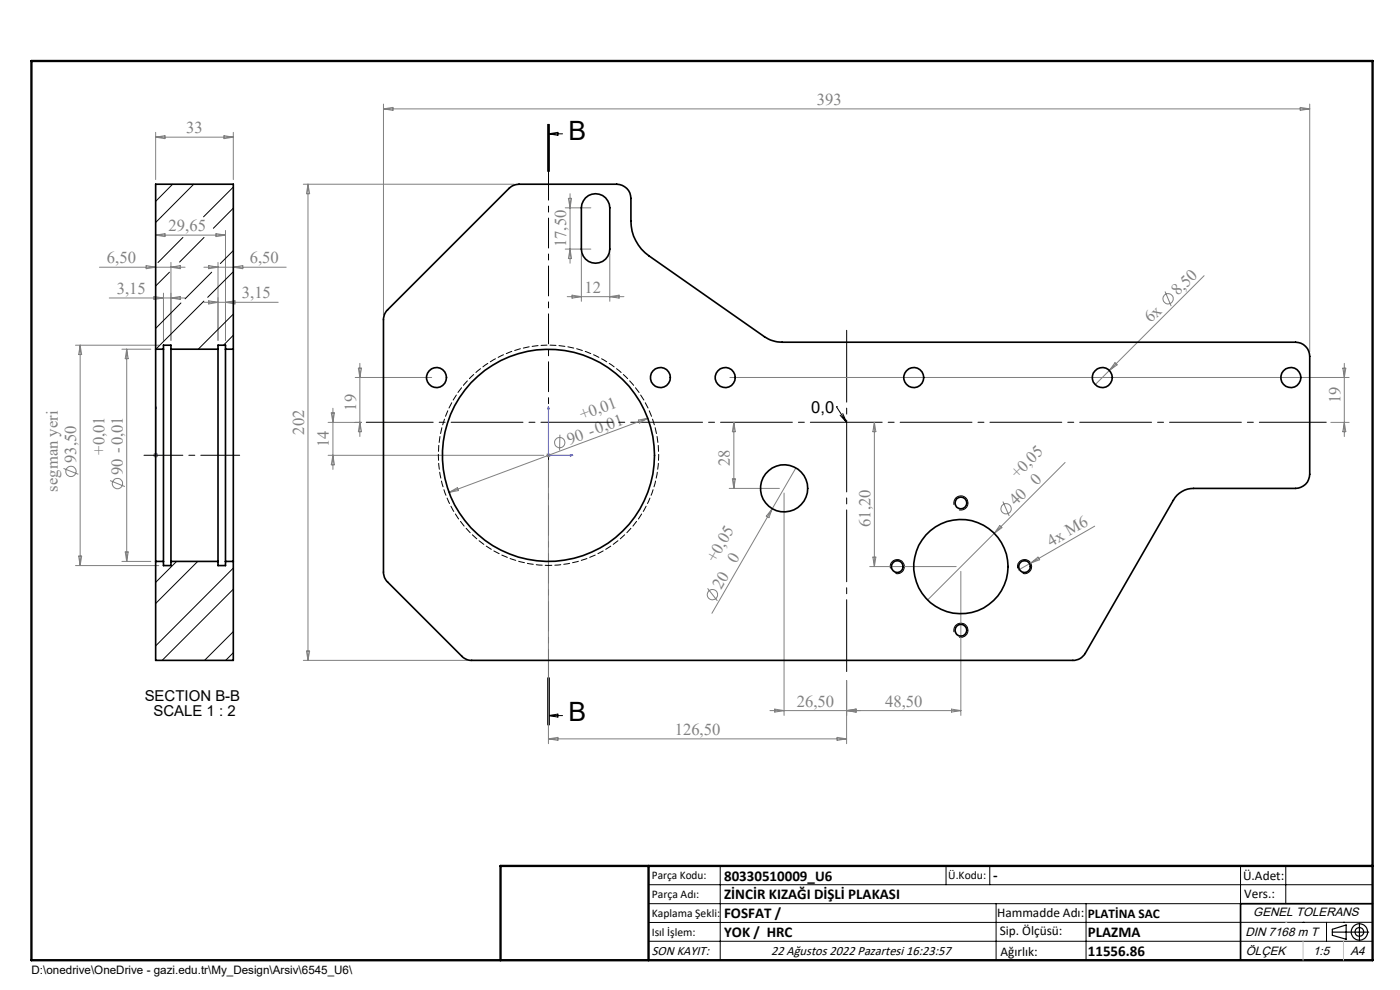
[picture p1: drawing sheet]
<svg xmlns="http://www.w3.org/2000/svg" width="297mm" height="210mm" viewBox="0 0 297 210" stroke-linecap="round" stroke-linejoin="round" font-family="sans-serif">
<g fill="none" stroke="#808080" stroke-width=".21">
<path d="M33 28.1v10M33 29.1l2-.3v.6zM33 29.1h16.5M47.5 28.8l2 .3-2 .3zM49.5 28.1v10M64.3 39.1h44.8M65.3 39.1v101M65.3 39.1l.4 2h-.7zM81.4 22.1v44.7M81.4 23.1h196.4M81.4 23.1l2-.3v.6zM275.8 22.8l2 .3-2 .3z"/>
<path d="M277.8 22.1v52.5M21.1 56.7h18.2M31 56.3l2 .4-2 .3zM33 49.9h14.8M33 49.9l2-.3v.6zM36.3 55.7v16.5M36.3 56.7l1.9-.4v.7zM43.3 56.7h17.4M44.3 56.3l1.9 .4-1.9 .3zM45.8 49.6l2 .3-2 .3zM46.2 55.7v16.5M47.8 48.9v23.3"/>
<path d="M49.5 56.7l2-.4v.7zM119.9 52.8h5.4M119.9 44.1h5.4M120.6 42.1h.6l-.3 2zM120.9 41.1v14.7M120.9 52.8l.3 2h-.6zM123.3 53.8v10.1M129.4 53.8v10.1M255.4 58.5l-23.1 23.1M16 73.2h17.7M17 73.2v46.8M17 73.2l.3 2h-.6z"/>
<path d="M23.2 63.2h16.1M25.9 74.1h6.1M26.9 74.1v45M26.9 74.1l.3 2h-.6zM32.7 62.9l2 .3-2 .3zM34.7 62.2v10M36.3 63.2l1.9-.3v.6zM43.3 64.1h15.7M44.3 63.8l1.9 .3-1.9 .4zM47.8 64.1l2-.3v.7zM76 78.1h.7l-.4 2zM76.3 77.1v15.5"/>
<path d="M120.3 62.9h12.1M121.4 62.6l1.9 .3-1.9 .3zM129.4 62.9l1.9-.3v.6zM236.5 76.9l.5 .5-1.7 1.2zM247.2 61.8l1.3 3.1M284.9 78.1h.6l-.3 2zM285.2 77.1v15.5M13.5 99.4l3.1 1.2M32.5 96.6h1M32.7 96.2l.7 .7M33 96.1v1M33.4 96.2l-.7 .7"/>
<path d="M69.6 96.6h45.8M69.6 89.6h7.1M70.3 87.6h.6l-.3 2zM70.6 86.6v13M70.6 96.6l.3 2h-.6zM75.4 80.1h16.2M76.3 89.6l.4 2h-.7zM115.9 96.6h.9M116 96.2l.7 .7M116.3 96.1v1M116.3 97.6v60.2M116.7 96.2l-.7 .7"/>
<path d="M118.8 92.2l-.1 3.4M135.4 89.1l2-.4-1.7 1zM137.4 88.7l-42.1 15.7M154.8 80.1h131.4M155.7 89.6l.3 2h-.6zM155.7 89.6v14M168.8 99.3l-17.8 30.8M185.5 89.6v30.6M185.5 89.6l.3 2h-.6zM226 98.1l-29.2 29.2M282.3 89.6h3.9M285.2 89.6l.3 2h-.6z"/>
<path d="M16 120h17.7M16.7 118h.6l-.3 2zM23.4 101.9l3.1 1.3M25.9 119.1h6.1M26.6 117.1h.6l-.3 2zM95.3 104.4l1.7-.9 .3 .6zM154.7 103.6h10.6M155.4 101.6h.6l-.3 2zM163.8 107.9l-.7 1.9-.5-.3zM166.3 104.6v47.2M185.2 118.2h.6l-.3 2zM212.1 111.5l.4 .4-1.6 1.2z"/>
<path d="M212.8 106.4l1.3 3.1M218.7 119.4l-2.7 1.5M218.7 119.4l1.5-1.2 .4 .5zM232.2 111.6l-13.5 7.8M65 138.1h.7l-.4 2zM150.1 124.8l2.1 2.7M184.5 120.2h18.3M203.8 121.2v30.6M64.3 140.1h34.8M116.3 156.7h63.3M116.3 156.7l2.1-.3v.6zM163.3 150.7h40.5"/>
<path d="M164.4 150.4l1.9 .3-1.9 .4zM177.6 156.4l2 .3-2 .3zM179.6 144.3v13.5M179.6 150.7l2-.3v.7zM201.9 150.4l1.9 .3-1.9 .4z"/>
<circle cx="247.8" cy="63.4" r="1.09"/>
<circle cx="118.7" cy="93.9" r="1.1"/>
<circle cx="15.1" cy="100" r="1.09"/>
<circle cx="24.9" cy="102.6" r="1.09"/>
<circle cx="213.4" cy="107.9" r="1.09"/>
<circle cx="151.1" cy="126.1" r="1.1"/>
</g>
<g fill="none" stroke="#000" stroke-width=".21">
<path d="M116.2 26.4v10M116.3 28.4h3M116.3 28.4l2.1-.3v.6zM116.4 26.4v10M116.5 26.4v10M177.4 86.3h.1M177.4 86.3l2.2 3.3M178.2 88.1l1.4 1.5M178.8 87.7l.8 1.9M202.4 107.1a1.51 1.51 0 0 1 1.3-1.9 1.51 1.51 0 0 1 1.6 1.6 1.51 1.51 0 0 1-1.9 1.4M188.9 120.6a1.5 1.5 0 0 1 1.3-1.9 1.5 1.5 0 0 1 1.7 1.6 1.5 1.5 0 0 1-1.9 1.3M202.4 134.1a1.51 1.51 0 0 1 1.3-1.9 1.51 1.51 0 0 1 1.6 1.6 1.51 1.51 0 0 1-1.9 1.3"/>
<path d="M215.9 120.6a1.5 1.5 0 0 1 1.3-1.9 1.5 1.5 0 0 1 1.6 1.6 1.5 1.5 0 0 1-1.8 1.3M116.2 143.8v10M116.3 151.8l2.1-.3v.6zM116.3 151.8h3M116.4 143.8v10M116.5 143.8v10zM137.6 187.7h153.6M137.6 191.7h153.6M137.6 199.7h153.6M152.8 183.7v20M200.7 183.7v4M210 183.7v4"/>
<path d="M211.3 191.7v12M230.4 191.7v12M263.2 183.7v20M272.8 183.7v8M276.4 195.6h.1M281.4 195.6v4.1M285 195.6h.1M291.2 195.6l-153.6 .1"/>
</g>
<g fill="none" stroke="#000" stroke-width=".25">
<path d="M282.6 197.7h7.8M282.6 197.1l3-.9v3l-3-.8zM288.4 195.8v3.8M106.2 203.7h185"/>
<circle cx="288.4" cy="197.7" r="1.74"/>
<circle cx="288.4" cy="197.7" r=".93"/>
</g>
<path d="M33 96.5v.2zM33 86.2v.5v-.5M33 96.6h.1M33 86.2v10.4M116.3 86.2v10.4h5.2M116.3 86.2l.2 .5h-.3zM121 96.5l.5 .1-.5 .1z" fill="none" stroke="#00f" stroke-width=".21"/>
<path d="M50.8 96.6h-20.3" fill="none" stroke="#000" stroke-width=".21" stroke-dasharray="15.2 1.3 1.3 1.3" stroke-dashoffset="7"/>
<path d="M179.6 143.3v-74.1" fill="none" stroke="#000" stroke-width=".21" stroke-dasharray="15.2 1.3 1.3 1.3" stroke-dashoffset="-.9"/>
<path d="M77.7 89.6h203.7" fill="none" stroke="#000" stroke-width=".21" stroke-dasharray="15.2 1.3 1.3 1.3" stroke-dashoffset="1"/>
<path d="M116.4 26.4v127.4" fill="none" stroke="#000" stroke-width=".21" stroke-dasharray="6.3 1.3 1.3 1.3" stroke-dashoffset=".4"/>
<path d="M291.2 191.7h-28v12" fill="none" stroke="#000" stroke-width=".35"/>
<path d="M6.7 12.9h284.5v190.8h-284.5zM137.6 183.7v20M291.2 183.7h-185v20" fill="none" stroke="#000" stroke-width=".5"/>
<path d="M276.4 199.7v4M285 199.7v4" fill="none" stroke="#c0c0c0" stroke-width=".21"/>
<path d="M272.8 195.6h.1" fill="none" stroke="#c0c0c0" stroke-width=".25"/>
<g fill="#00f">
<path d="M121 96.5l.5 .1-.5 .1zM116.3 86.2l.2 .5h-.3z"/>
<path d="M33 96.5v.2zM33 86.2v.5zM33 96.5v.2zM33 86.2v.5z"/>
</g>
<g fill="none" stroke="#000" stroke-width=".35">
<path d="M124.2 42a3 3 0 0 1 3.3-.7 3 3 0 0 1 1.9 2.8v8.7a3 3 0 0 1-3.1 3 3 3 0 0 1-3-3v-8.7l.1-.8zM33 74.1v45M33 74.1v-35h16.5v35M33 74.1h1.7M34.7 74.1v45M34.7 74.1v-.9h1.6v.9M36.3 74.1v45M36.3 74.1h9.9M46.2 74.1v45M46.2 74.1v-.9h1.6v.9M47.8 74.1v45M47.8 74.1h1.7"/>
<path d="M49.5 74.1v45M82 65.9l26-25.9a3.1 3.1 0 0 1 2.1-.9h20.7a3 3 0 0 1 3 3 18.6 18.6 0 0 0 .6 8 9.5 9.5 0 0 0 3.3 4.2l24.5 17.1a6.9 6.9 0 0 0 3.7 1.2h108.9a3 3 0 0 1 3 3v25a3 3 0 0 1-3 3h-21.6a4.9 4.9 0 0 0-4.3 2.5l-18.7 32.5a2.94 2.94 0 0 1-2.6 1.5h-127.5a2.87 2.87 0 0 1-2.1-.9l-15.8-15.7a2.73 2.73 0 0 1-.8-2.2v-53.8l.2-.8zM33 119.1v21h16.5v-21M33 119.1h1.7M34.7 119.1v.9h1.6v-.9M36.3 119.1h9.9M46.2 119.1v.9h1.6v-.9M47.8 119.1h1.7"/>
<circle cx="92.6" cy="80.1" r="2.13"/>
<circle cx="116.3" cy="96.6" r="22.5"/>
<circle cx="140.1" cy="80.1" r="2.13"/>
<circle cx="153.8" cy="80.1" r="2.13"/>
<circle cx="193.8" cy="80.1" r="2.13"/>
<circle cx="233.8" cy="80.1" r="2.13"/>
<circle cx="273.8" cy="80.1" r="2.14"/>
<circle cx="166.3" cy="103.6" r="5"/>
<circle cx="203.8" cy="106.7" r="1.26"/>
<circle cx="190.3" cy="120.2" r="1.25"/>
<circle cx="203.8" cy="133.7" r="1.26"/>
<circle cx="203.9" cy="120.2" r="10"/>
<circle cx="217.3" cy="120.2" r="1.25"/>
</g>
<path d="M116.4 119.9a23.4 23.4 0 0 0 20.5-34.4 23.4 23.4 0 0 0-40.1-1.8 23.4 23.4 0 0 0 17.5 36.2h2.1" fill="none" stroke="#000" stroke-width=".21" stroke-dasharray="1.3 .6" stroke-dashoffset=".6"/>
<g fill="none" stroke="#000" stroke-width=".21">
<path d="M36.6 39.1l-3.6 3.6M41.1 39.1l-6.9 6.9M49.5 39.7l-6.3 6.3M34.1 46.1l-1.1 1.1M35.9 57.7l-2.9 3M38.8 50.4l-5.3 5.3M43.3 50.4l-5.2 5.2M44.9 57.7l-5.6 5.7M49.4 57.7l-5.3 5.4M49.5 53.2l-2.8 2.7M49.5 44.2l-4.2 4.2M38.4 64.3l-5.4 5.4"/>
<path d="M43.3 63.9l-10.2 10.2M49.5 66.6l-7.4 7.5M49.5 71.1l-2.1 2.1M37.5 119.1l-4.5 4.4M41.9 119.1l-8.9 8.9M49.5 120.5l-16.5 16.5M49.5 134l-6.1 6.1M49.5 125l-15.1 15.1M49.5 138.5l-1.6 1.6"/>
</g>
<g font-size="5.6">
<text x="120.6" y="29.6">B</text>
<text x="120.6" y="153">B</text>
</g>
<g font-size="3.5" fill="#808080">
<text x="173.3" y="22.2">393</text>
<text x="39.5" y="28.2">33</text>
<text x="35.8" y="49">29,65</text>
<text x="120.1" y="52.4" transform="rotate(-90 120.1 52.4)">17,50</text>
<text x="22.7" y="55.8">6,50</text>
<text x="53" y="55.8">6,50</text>
<text x="24.8" y="62.3">3,15</text>
<text x="51.3" y="63.3">3,15</text>
<text x="124" y="62.1">12</text>
<text x="249.9" y="62.9" transform="rotate(-45 249.9 62.9)">8,50</text>
<text x="244.1" y="68.6" transform="rotate(-45 244.1 68.6)">6x</text>
<text x="75.5" y="87.1" transform="rotate(-90 75.5 87.1)">19</text>
<text x="123.5" y="89.1" transform="rotate(-20 123.5 89.1)">+0,01</text>
<text x="284.4" y="85.5" transform="rotate(-90 284.4 85.5)">19</text>
<text x="64.5" y="92.2" transform="rotate(-90 64.5 92.2)">202</text>
<text x="69.8" y="94.8" transform="rotate(-90 69.8 94.8)">14</text>
<text x="120.8" y="94.3" transform="rotate(-20 120.8 94.3)">90 -0,01</text>
<text x="16.2" y="98.2" transform="rotate(-90 16.2 98.2)">93,50</text>
<text x="22.2" y="96.4" transform="rotate(-90 22.2 96.4)">+0,01</text>
<text x="26.1" y="100.8" transform="rotate(-90 26.1 100.8)">90 -0,01</text>
<text x="154.9" y="98.8" transform="rotate(-90 154.9 98.8)">28</text>
<text x="215.8" y="101.6" transform="rotate(-45 215.8 101.6)">+0,05</text>
<text x="12.3" y="104.3" transform="rotate(-90 12.3 104.3)">segman yeri</text>
<text x="215.5" y="107.4" transform="rotate(-45 215.5 107.4)">40</text>
<text x="219.9" y="103" transform="rotate(-45 219.9 103)">0</text>
<text x="184.7" y="111.8" transform="rotate(-90 184.7 111.8)">61,20</text>
<text x="151.8" y="119.4" transform="rotate(-60 151.8 119.4)">+0,05</text>
<text x="156.2" y="119.7" transform="rotate(-60 156.2 119.7)">0</text>
<text x="223" y="116" transform="rotate(-30 223 116)">4x M6</text>
<text x="153" y="125.1" transform="rotate(-60 153 125.1)">20</text>
<text x="169" y="149.9">26,50</text>
<text x="187.8" y="149.9">48,50</text>
<text x="143.1" y="155.9">126,50</text>
</g>
<text font-size="3.5" x="172.1" y="87.5">0,0</text>
<g font-size="3.2">
<text x="30.7" y="148.6">SECTION B-B</text>
<text x="32.5" y="151.8">SCALE 1 : 2</text>
<text x="153.6" y="186.8">80330510009_U6</text>
<text x="153.6" y="190.8">ZİNCİR KIZAĞI DİŞLİ PLAKASI</text>
<text x="210.7" y="186.6">-</text>
<text x="153.6" y="194.8">FOSFAT /</text>
<text x="153.6" y="198.8">YOK / HRC</text>
<text x="230.8" y="198.7">PLAZMA</text>
<text x="230.8" y="202.8">11556.86</text>
</g>
<g font-size="2.8">
<text x="263.7" y="186.7">Ü.Adet:</text>
<text x="263.9" y="190.5">Vers.:</text>
<text x="211.5" y="194.5">Hammadde Adı:</text>
<text x="230.8" y="194.7">PLATİNA SAC</text>
<text x="138.3" y="202.6">SON KAYIT:</text>
<text x="163.6" y="202.6">22 Ağustos 2022 Pazartesi 16:23:57</text>
<text x="212.1" y="198.4">Sip. Ölçüsü:</text>
<text x="212.2" y="202.7">Ağırlık:</text>
</g>
<g font-size="2.6">
<text x="265.9" y="194.4">GENEL TOLERANS</text>
<text x="264.2" y="198.5">DIN 7168 m T</text>
<text x="264.3" y="202.6">ÖLÇEK</text>
<text x="278.5" y="202.6">1:5</text>
<text x="286.5" y="202.6">A4</text>
</g>
<g font-size="2.5">
<text x="138.3" y="186.4">Parça Kodu:</text>
<text x="138.3" y="190.5">Parça Adı:</text>
<text x="201.2" y="186.5">Ü.Kodu:</text>
<text x="138.3" y="194.5">Kaplama Şekli:</text>
<text x="138.3" y="198.6">Isıl İşlem:</text>
<text x="6.7" y="206.7">D:\onedrive\OneDrive - gazi.edu.tr\My_Design\Arsiv\6545_U6\</text>
</g>
</svg>
